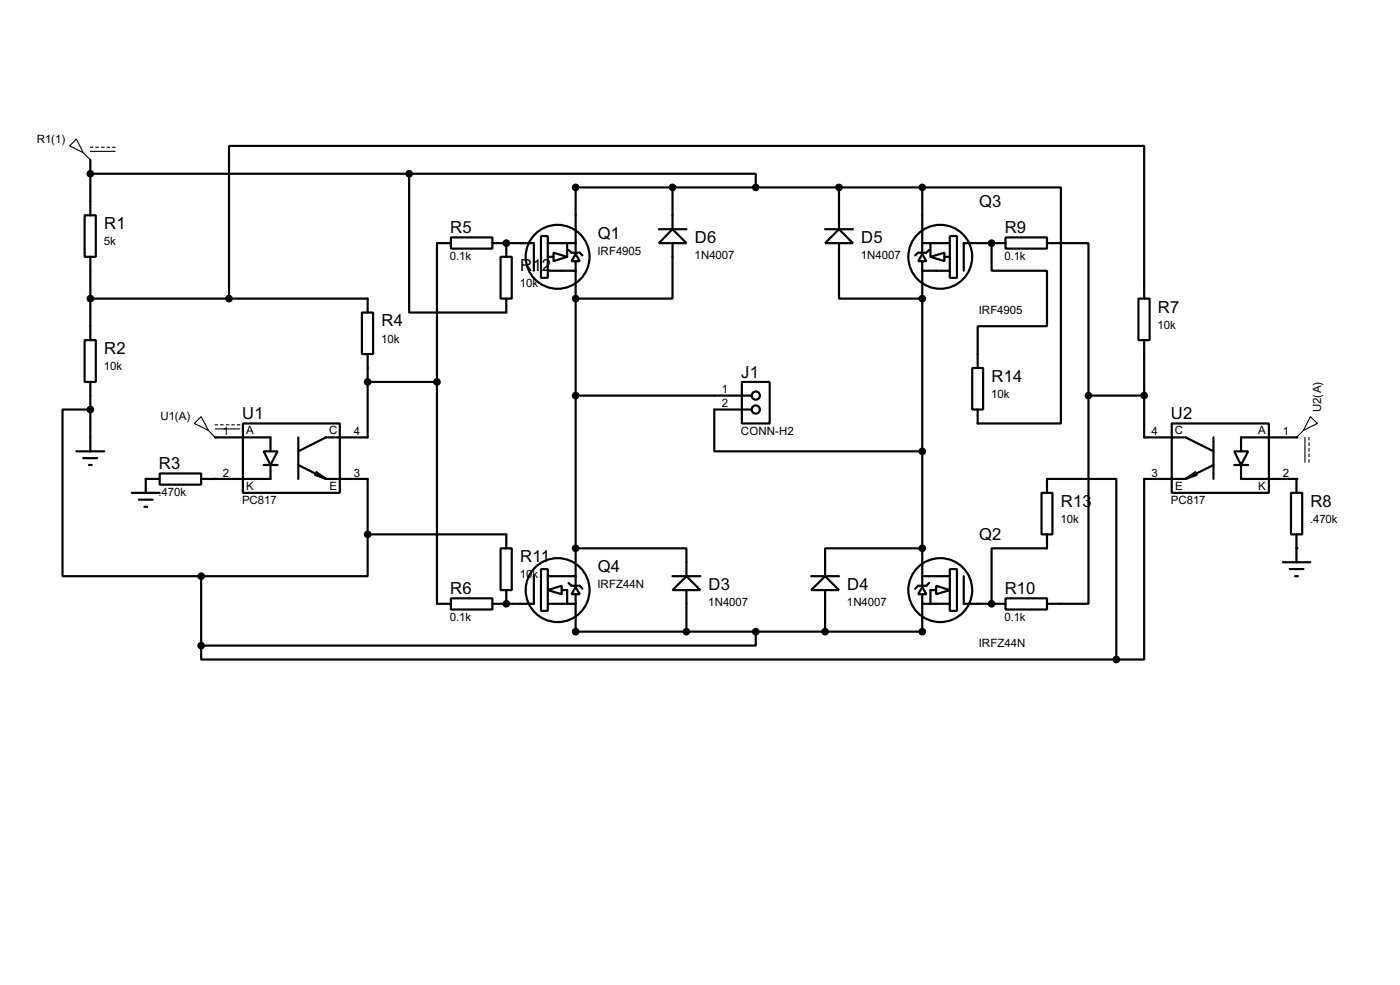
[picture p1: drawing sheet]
<svg xmlns="http://www.w3.org/2000/svg" width="256mm" height="180mm" viewBox="0 0 256 180" stroke-linecap="round" stroke-linejoin="round" font-family="sans-serif">
<g fill="none" stroke="#000" stroke-width=".4">
<path d="M15.5 39.4h2.1v7.6h-2.1zM16.6 29.3v10.1M16.6 31.8h58.4M75 31.8h63.5v2.5M75 31.8v25.4h17.8v-2.5M123.2 34.3v7.7M153.7 34.3v7.7M169 34.3h25.4v43.2h-15.3v-2.5M169 34.3h-63.5v12M169 34.3v12M16.6 47v15.3M16.6 54.7h50.8v2.5"/>
<path d="M42 54.7v-28h167.6v28M66.3 57.2h2.1v7.6h-2.1zM82.6 43.5h7.6v2h-7.6zM82.6 44.5h-2.5v66h2.5M90.2 44.5h7.6v5.1M91.7 47h2.1v7.7h-2.1zM92.8 44.5v2.5M99.1 43.2h1.3v7.7h-1.3zM100.4 44.5h5.1M100.4 49.6h5.1M100.4 47h1M101.4 46.3l2.5 .7-2.5 .8z"/>
<path d="M103.9 44.5v2.5M104.2 45.8l.5 .5h1.5l.5 .5M105.5 46.5l.7 1.3h-1.5zM105.5 47.8v4.1M105.5 52.1v50.8M120.7 42h5.1M123.2 42l2.6 2.5h-5.1zM123.2 44.5v10.2h-17.7M151.2 44.5l2.5-2.5 2.6 2.5zM151.2 42h5.1M153.7 44.5v10.2h15.3M169 46.5l.7 1.3h-1.5z"/>
<path d="M169 47.8v4.1M169 52.1v50.8M169 44.5h5M169 49.6h5M170.2 45.8l-.5 .5h-1.5l-.5 .5M170.5 47l2.5-.7v1.5zM170.5 44.5v2.5M173 47h1M174 43.2h1.3v7.7h-1.3zM181.7 44.5v5.1h10.1v10.1h-12.7v7.7M184.2 43.5h7.6v2h-7.6zM184.2 44.5h-7.6v5.1"/>
<path d="M191.8 44.5h7.6v27.9M208.6 54.7h2v7.6h-2zM15.5 62.3h2.1v7.6h-2.1zM16.6 75h-5.1v30.5h25.4M16.6 69.9v12.7M44.5 77.5h17.8v12.7h-17.8zM67.4 64.8v15.3h-7.7l-5 2.5M67.4 69.9h12.7M105.5 72.4h32.2M135.9 69.9h5.1v7.6h-5.1zM137.7 75h-6.8v7.6h38.1M178.1 67.4h2v7.6h-2z"/>
<path d="M199.4 72.4v38.1h-7.6M199.4 72.4h10.2M209.6 62.3v17.8h7.6l5.1 2.5M214.7 77.5h17.8v12.7h-17.8zM14 82.6h5.1M15.3 83.9h2.5M16.3 85.1h.5M24.2 90.2h5.1M25.5 91.5h2.5M26.5 92.8h.5M29.3 86.7h7.6v2h-7.6zM29.3 87.7h-2.6v2.5"/>
<path d="M39.4 80.1h10.2v2.5M48.3 82.6h2.6l-1.3 2.5zM48.3 85.1h2.6M49.6 85.1v2.6h-12.7M54.7 80.1v7.6M54.7 85.1l5 2.6M57.7 86.9l2 .8M58 86.4l1.7 1.3M59.7 87.7h7.7v10.1M67.4 97.8v7.7h-30.5M67.4 97.8h25.4v2.6M190.8 90.2h2v7.6h-2z"/>
<path d="M191.8 97.8v2.6h-10.1v10.1M191.8 90.2v-2.5h12.7v33M217.2 87.7h-7.6v33h-5.1M219 86.4l-1.8 1.3M219.3 86.9l-2.1 .8M222.3 80.1v7.6M222.3 85.1l-5.1 2.6M226.1 82.6h2.6l-1.3 2.5zM226.1 85.1h2.6M227.4 85.1v2.6h10.1v2.5M236.5 90.2h2.1v7.6h-2.1zM237.5 80.1h-10.1v2.5"/>
<path d="M237.5 97.8v5.1M36.9 118.2v2.5h167.6M36.9 105.5v12.7M82.6 109.5h7.6v2.1h-7.6zM91.7 100.4h2.1v7.6h-2.1zM92.8 108v2.5M97.8 105.5v5h-7.6M99.1 104.2h1.3v7.6h-1.3zM100.4 108l2.5-.8v1.6zM100.4 105.5h5.1M100.4 110.5h5.1M102.9 108h1v2.5"/>
<path d="M104.2 106.7l.5 .5h1.5l.5 .6M105.5 107.5l.7 1.3h-1.5zM105.5 100.4h20.3v5.1M105.5 108.8v6.8h63.5v-6.8M105.5 103.2v4M123.2 105.5h5.1M125.8 105.5l2.5 2.5h-5.1zM125.8 108v7.6M138.5 115.6v2.6h-101.6M148.6 105.5h5.1M151.2 105.5l2.5 2.5h-5.1zM151.2 108v7.6"/>
<path d="M169 107.5l.7 1.3h-1.5zM169 100.4h-17.8v5.1M169 103.2v4M169 105.5h5M169 110.5h5M170.2 106.7l-.5 .5h-1.5l-.5 .6M171.5 107.2l2.5 .8-2.5 .8zM171.5 108h-1v2.5M174 104.2h1.3v7.6h-1.3zM176.6 105.5v5h7.6M184.2 109.5h7.6v2.1h-7.6zM235 102.9h5.1"/>
<path d="M236.3 104.2h2.5M237.3 105.5h.5"/>
<circle cx="102.1" cy="47" r="5.9"/>
<circle cx="172.2" cy="47" r="5.9"/>
<circle cx="138.4" cy="75" r=".75"/>
<circle cx="138.4" cy="72.4" r=".75"/>
<circle cx="102.1" cy="108" r="5.9"/>
<circle cx="172.2" cy="108" r="5.9"/>
</g>
<g fill="#000">
<circle cx="92.8" cy="44.5" r=".2"/>
<circle cx="105.5" cy="54.7" r=".2"/>
<circle cx="169" cy="54.7" r=".2"/>
<circle cx="181.7" cy="44.5" r=".2"/>
<circle cx="26.7" cy="87.7" r=".2"/>
<circle cx="39.4" cy="87.7" r=".2"/>
<circle cx="39.4" cy="80.1" r=".2"/>
<circle cx="237.5" cy="87.7" r=".2"/>
<circle cx="237.5" cy="80.1" r=".2"/>
<circle cx="92.8" cy="110.5" r=".2"/>
<circle cx="105.5" cy="115.6" r=".2"/>
<circle cx="105.5" cy="100.4" r=".2"/>
<circle cx="169" cy="100.4" r=".2"/>
<circle cx="169" cy="115.6" r=".2"/>
<circle cx="181.7" cy="110.5" r=".2"/>
<circle cx="237.5" cy="100.4" r=".2"/>
</g>
<g fill="none" stroke="#000" stroke-width=".2">
<path d="M12.8 26.7l1.2-1.2 1.3 2.5zM15.3 28l1.3 1.3M16.6 27h.5M16.6 27.7h4.5M17.6 27h.5M18.6 27h.5M19.6 27h.5M20.6 27h.5M35.6 77.5l1.3-1.2 1.3 2.5zM38.2 78.8l1.2 1.3M39.4 77.8h.5M39.4 78.5h4.6"/>
<path d="M40.4 77.8h.5M41.5 77.8h.5M42.5 77.8h.5M43.5 77.8h.5M238.8 78.8l-1.3 1.3M240.1 76.3l1.3 1.2-2.6 1.3zM239.1 80.1v4.5M239.8 80.1v.5M239.8 81.1v.5M239.8 82.1v.5M239.8 83.1v.5M239.8 84.1v.5"/>
</g>
<g fill="#000" stroke="#000" stroke-width=".4">
<circle cx="16.5" cy="31.8" r=".5"/>
<circle cx="74.9" cy="31.8" r=".5"/>
<circle cx="105.4" cy="34.3" r=".5"/>
<circle cx="123.2" cy="34.3" r=".5"/>
<circle cx="138.4" cy="34.3" r=".5"/>
<circle cx="153.7" cy="34.3" r=".5"/>
<circle cx="168.9" cy="34.3" r=".5"/>
<circle cx="16.5" cy="54.7" r=".5"/>
<circle cx="41.9" cy="54.7" r=".5"/>
<circle cx="92.7" cy="44.5" r=".5"/>
<circle cx="105.4" cy="54.7" r=".5"/>
<circle cx="168.9" cy="54.7" r=".5"/>
<circle cx="181.6" cy="44.5" r=".5"/>
<circle cx="16.5" cy="75" r=".5"/>
<circle cx="67.3" cy="69.9" r=".5"/>
<circle cx="80" cy="69.9" r=".5"/>
<circle cx="105.4" cy="72.4" r=".5"/>
<circle cx="199.4" cy="72.4" r=".5"/>
<circle cx="209.6" cy="72.4" r=".5"/>
<circle cx="67.3" cy="97.8" r=".5"/>
<circle cx="168.9" cy="82.6" r=".5"/>
<circle cx="36.8" cy="118.2" r=".5"/>
<circle cx="36.8" cy="105.5" r=".5"/>
<circle cx="92.7" cy="110.5" r=".5"/>
<circle cx="105.4" cy="115.6" r=".5"/>
<circle cx="105.4" cy="100.4" r=".5"/>
<circle cx="125.7" cy="115.6" r=".5"/>
<circle cx="138.4" cy="115.6" r=".5"/>
<circle cx="151.1" cy="115.6" r=".5"/>
<circle cx="168.9" cy="115.6" r=".5"/>
<circle cx="168.9" cy="100.4" r=".5"/>
<circle cx="181.6" cy="110.5" r=".5"/>
<circle cx="204.5" cy="120.7" r=".5"/>
</g>
<g font-size="3.4">
<text x="19.1" y="42">R1</text>
<text x="179.4" y="37.9">Q3</text>
<text x="82.5" y="42.7">R5</text>
<text x="109.5" y="43.7">Q1</text>
<text x="127.3" y="44.5">D6</text>
<text x="157.8" y="44.5">D5</text>
<text x="184.1" y="42.7">R9</text>
<text x="95.3" y="49.6">R1</text>
<text x="99.3" y="49.6">2</text>
<text x="69.9" y="59.8">R4</text>
<text x="212.1" y="57.2">R7</text>
<text x="19.1" y="64.8">R2</text>
<text x="135.8" y="69.1">J1</text>
<text x="181.7" y="69.9">R14</text>
<text x="44.4" y="76.7">U1</text>
<text x="214.5" y="76.7">U2</text>
<text x="29.1" y="85.9">R3</text>
<text x="194.4" y="92.8">R13</text>
<text x="240.1" y="92.8">R8</text>
<text x="179.4" y="98.8">Q2</text>
<text x="95.3" y="102.9">R11</text>
<text x="109.5" y="104.7">Q4</text>
<text x="82.5" y="108.7">R6</text>
<text x="129.8" y="108">D3</text>
<text x="155.2" y="108">D4</text>
<text x="184.1" y="108.7">R10</text>
</g>
<g font-size="2.4">
<text x="6.7" y="26.1">R1(1)</text>
<text x="19.1" y="44.9">5k</text>
<text x="82.4" y="47.6">0.1k</text>
<text x="109.5" y="46.7">IRF4905</text>
<text x="127.3" y="47.4">1N4007</text>
<text x="157.7" y="47.4">1N4007</text>
<text x="184" y="47.6">0.1k</text>
<text x="95.2" y="52.6">10k</text>
<text x="179.3" y="57.5">IRF4905</text>
<text x="69.9" y="62.7">10k</text>
<text x="212.1" y="60.2">10k</text>
<text x="19.1" y="67.7">10k</text>
<text x="132.3" y="72">1</text>
<text x="29.4" y="76.9">U1(A)</text>
<text x="132.3" y="74.6">2</text>
<text x="181.6" y="72.9">10k</text>
<text x="242" y="75.4" transform="rotate(-90 242 75.4)">U2(A)</text>
<text x="40.8" y="79.7">1</text>
<text x="45.1" y="79.5">A</text>
<text x="60.3" y="79.5">C</text>
<text x="64.8" y="79.7">4</text>
<text x="135.7" y="79.6">CONN-H2</text>
<text x="211" y="79.7">4</text>
<text x="215.2" y="79.5">C</text>
<text x="230.5" y="79.5">A</text>
<text x="235" y="79.7">1</text>
<text x="40.8" y="87.3">2</text>
<text x="45.1" y="89.6">K</text>
<text x="60.3" y="89.6">E</text>
<text x="64.8" y="87.3">3</text>
<text x="211" y="87.3">3</text>
<text x="215.3" y="89.6">E</text>
<text x="230.5" y="89.6">K</text>
<text x="235" y="87.3">2</text>
<text x="29.1" y="90.8">.470k</text>
<text x="44.3" y="92.3">PC817</text>
<text x="194.3" y="95.7">10k</text>
<text x="214.5" y="92.3">PC817</text>
<text x="240" y="95.7">.470k</text>
<text x="95.2" y="105.9">10k</text>
<text x="109.5" y="107.7">IRFZ44N</text>
<text x="82.4" y="113.7">0.1k</text>
<text x="129.8" y="111">1N4007</text>
<text x="155.2" y="111">1N4007</text>
<text x="184" y="113.7">0.1k</text>
<text x="179.3" y="118.5">IRFZ44N</text>
</g>
</svg>
